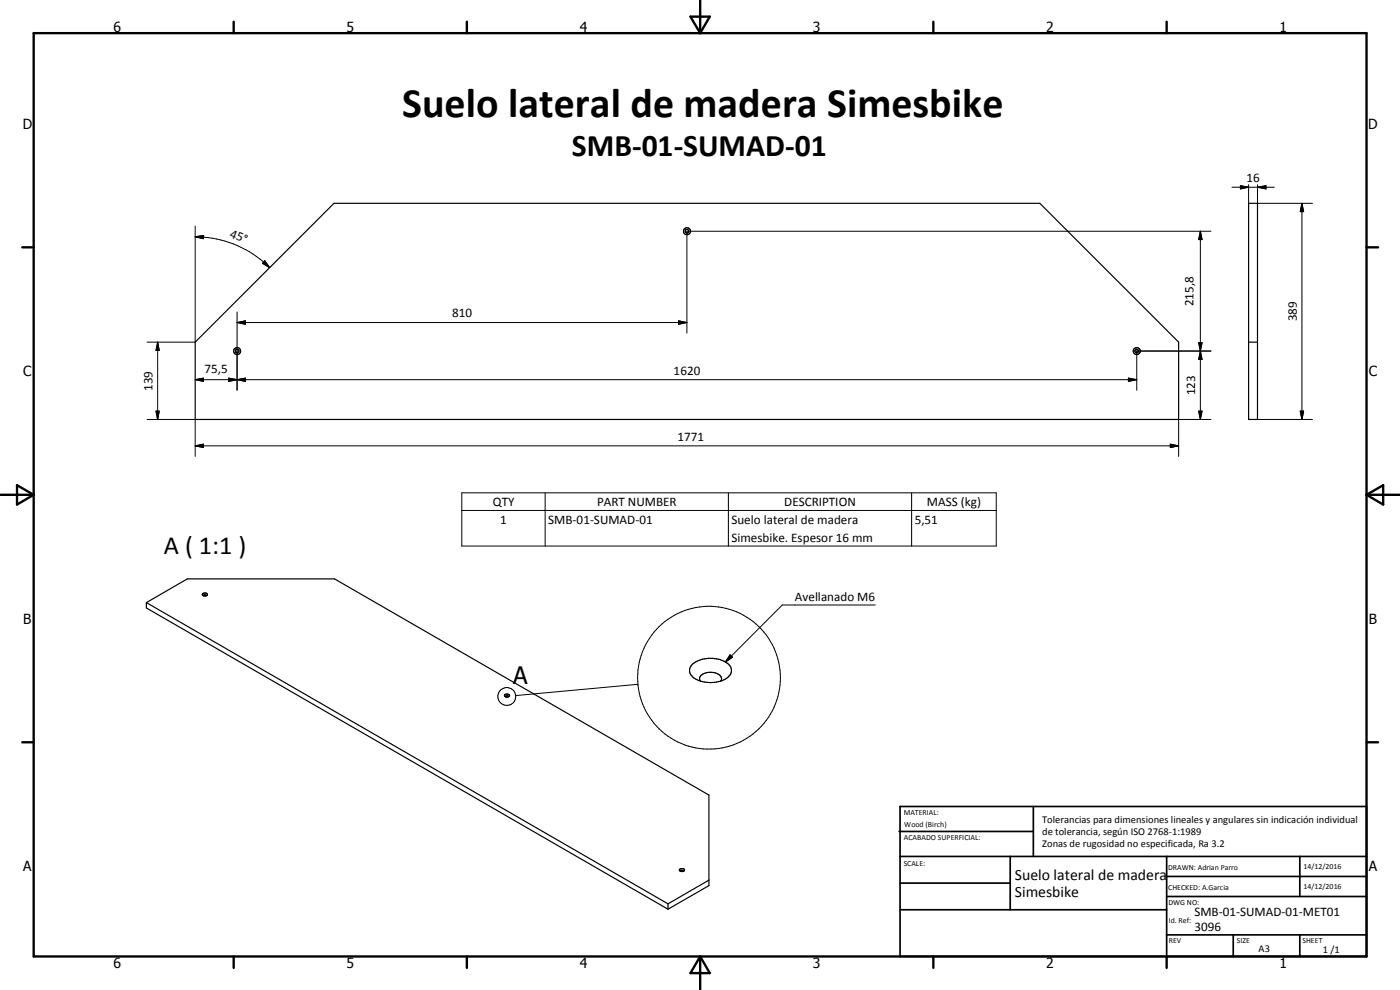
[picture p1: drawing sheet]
<svg xmlns="http://www.w3.org/2000/svg" width="420mm" height="297mm" viewBox="0 0 420 297" stroke-linecap="round" stroke-linejoin="round" font-family="sans-serif">
<g fill="none" stroke="#000" stroke-width=".35">
<path d="M374.7 61h2.7v64.9h-2.7zM58.6 102.7l41.6-41.7h211.9l41.6 41.7v23.2h-295.1zM374.7 102.7h2.7M60.8 178.2a.89 .89 0 0 1 1.5 .2 .78 .78 0 0 1-.9 .5 .78 .78 0 0 1-.6-.7zM61.1 178.6v.2M61.2 178.6l.3-.2 .4 .4M61.2 178.6h-.1M43.9 180.8l156.6 90.4M43.9 180.8v1.6l156.6 90.4M43.9 180.8l12.3-7.1h44.2l112.4 64.8v27.2l-12.3 7.1M207.7 199.4a8.8 8.8 0 0 1 11.4 .4 2.78 2.78 0 0 1-1.9 4.2 9.1 9.1 0 0 1-9.5-1.1 2.32 2.32 0 0 1 0-3.5zM151.5 208.4a.89 .89 0 0 1 1.4 .5 .79 .79 0 0 1-.9 .3 .79 .79 0 0 1-.5-.8z"/>
<path d="M151.8 209.1l.1-.3h.6l.1 .3M210.2 204.3a1.52 1.52 0 0 1 1.2-2.2 4.3 4.3 0 0 1 5 1l.2 .5-.3 .7M200.5 271.2v1.6M204 260.8a.87 .87 0 0 1 1.4 .3 .85 .85 0 0 1-.8 .4 .85 .85 0 0 1-.7-.6zM204.3 261.5l-.1-.1a.42 .42 0 0 1 .5-.3 .42 .42 0 0 1 .4 .4M212.8 264.1l-12.3 7.1"/>
<circle cx="206.1" cy="69.4" r=".55"/>
<circle cx="206.2" cy="69.4" r="1.06"/>
<circle cx="71.2" cy="105.3" r="1.05"/>
<circle cx="71.2" cy="105.3" r=".55"/>
<circle cx="341.1" cy="105.3" r=".54"/>
<circle cx="341.2" cy="105.3" r="1.05"/>
</g>
<g fill="none" stroke="#000" stroke-width=".71">
<path d="M10.1 9.9h400v277.1h-400zM70.1 6.5v3.4M140.1 6.5v3.4M207.2 5h5.8l-2.9 4.9zM210.1 0v9.9M280.1 6.5v3.4M350.1 6.5v3.4M6.7 74.2h3.4M410.1 74.2h3.5M.1 148.5h10M5.1 145.6l5 2.9-5 2.9zM410.1 148.5h10"/>
<path d="M410.1 148.5l5-2.9v5.8zM6.7 222.7h3.4M410.1 222.7h3.5M70.1 287v3.4M140.1 287v3.4M210.1 287v10M210.1 287l2.9 5h-5.8zM280.1 287v3.4M350.1 287v3.4"/>
</g>
<g fill="none" stroke="#000" stroke-width=".51">
<path d="M269.8 249.5h40.3M270.1 242h140v45h-140zM270.1 257h140M303.2 257v16M310.1 242v15M350.1 257v30M390.1 257v12M270.1 265h33.1M270.1 273h80M350.1 269h60M350.1 263h60M350.1 280.5h60"/>
<path d="M370.1 280.5v6.5M390.1 280.5v6.5"/>
</g>
<g fill="none" stroke="#000" stroke-width=".3">
<path d="M369.7 56.2h12.7M372.3 55.7l2.4 .5-2.4 .5zM374.7 55.4v5.6M377.4 56.2l2.5-.5v1zM377.4 55.4v5.6h16.5M58.6 71l2.5-.3-.1 .9zM58.6 67.9v34.8h-14.5M58.6 71a31.6 31.6 0 0 1 22.3 9.3M79.4 78.2l1.5 2.1-2.1-1.3zM360.2 69.4l.6 2.5h-1.1zM360.2 69.4v56.5M363.4 69.4h-157.2v30.5"/>
<path d="M390.7 61l.5 2.5h-1zM390.7 61v64.9M71.2 96.8l2.4-.5v1zM71.2 93.6v23.5M71.2 96.8h135M203.7 96.3l2.5 .5-2.5 .5zM47.3 102.7l.5 2.5h-1zM47.3 102.7v23.2M58.6 113.9l2.5-.4v.9zM58.6 113.9h282.6M68.7 113.5l2.5 .4-2.5 .5zM71.2 113.9l2.4-.4v.9z"/>
<path d="M338.7 113.5l2.5 .4-2.5 .5zM359.7 102.8h1.1l-.6 2.5zM359.7 102.8l1.1 5h-1.1l1.1-5zM360.2 105.3l.6 2.5h-1.1zM363.4 105.3h-22.2v11.8M44.1 125.9h14.5v11M46.8 123.4h1l-.5 2.5zM58.6 133.8l2.5-.5v1zM58.6 133.8h295.1M351.2 133.3l2.5 .5-2.5 .5zM359.7 123.4h1.1l-.6 2.5zM363.4 125.9h-9.7v11"/>
<path d="M377.4 125.9h16.5M390.2 123.4h1l-.5 2.5zM138.6 147.9h160.4v15.9h-160.4zM138.6 153.2h160.4M163.6 147.9v15.9M218.6 147.9v15.9M273.6 147.9v15.9M219.1 196.5l.7 .7-2.1 1.4zM262.7 181.5h-27.9l-17.1 17.1M191.5 205.3l-36.7 3.4"/>
<circle cx="152.1" cy="209" r="2.67"/>
<circle cx="212.8" cy="203.4" r="21.4"/>
</g>
<g fill="#000">
<path d="M372.3 55.7l2.4 .5-2.4 .5zM377.4 56.2l2.5-.5v1zM58.6 71l2.5-.3-.1 .9zM79.4 78.2l1.5 2.1-2.1-1.3zM360.2 69.4l.6 2.5h-1.1zM390.7 61l.5 2.5h-1zM71.2 96.8l2.4-.5v1zM203.7 96.3l2.5 .5-2.5 .5zM47.3 102.7l.5 2.5h-1zM58.6 113.9l2.5-.4v.9zM68.7 113.5l2.5 .4-2.5 .5zM71.2 113.9l2.4-.4v.9z"/>
<path d="M338.7 113.5l2.5 .4-2.5 .5zM359.7 102.8h1.1l-.6 2.5zM360.2 105.3l.6 2.5h-1.1zM46.8 123.4h1l-.5 2.5zM58.6 133.8l2.5-.5v1zM351.2 133.3l2.5 .5-2.5 .5zM359.7 123.4h1.1l-.6 2.5zM390.2 123.4h1l-.5 2.5zM219.1 196.5l.7 .7-2.1 1.4z"/>
</g>
<text font-size="12.6" x="120.7" y="35.1">Suelo lateral de madera Simesbike</text>
<text font-size="9.4" x="171.7" y="46.8">SMB-01-SUMAD-01</text>
<text font-size="7.9" x="49.2" y="166.2">A ( 1:1 )</text>
<text font-size="7.2" x="154" y="205.1">A</text>
<g font-size="4.7">
<text x="304.6" y="263.9">Suelo lateral de madera</text>
<text x="304.6" y="269.3">Simesbike</text>
</g>
<g font-size="4.2">
<text x="34" y="9.6">6</text>
<text x="104" y="9.6">5</text>
<text x="174" y="9.6">4</text>
<text x="244" y="9.6">3</text>
<text x="314" y="9.6">2</text>
<text x="384" y="9.6">1</text>
<text x="6.8" y="38.7">D</text>
<text x="410.6" y="38.7">D</text>
<text x="7" y="112.9">C</text>
<text x="410.8" y="112.9">C</text>
<text x="7" y="187.1">B</text>
<text x="410.8" y="187.1">B</text>
<text x="7" y="261.4">A</text>
<text x="410.8" y="261.4">A</text>
<text x="34" y="290.4">6</text>
<text x="104" y="290.4">5</text>
<text x="174" y="290.4">4</text>
<text x="244" y="290.4">3</text>
<text x="314" y="290.4">2</text>
<text x="384" y="290.4">1</text>
</g>
<g font-size="3.9">
<text x="374.1" y="54.7">16</text>
<text x="68.8" y="71" transform="rotate(22 68.8 71)">45°</text>
<text x="135.7" y="95.2">810</text>
<text x="358.2" y="91.9" transform="rotate(-90 358.2 91.9)">215,8</text>
<text x="389.2" y="96.4" transform="rotate(-90 389.2 96.4)">389</text>
<text x="61.4" y="111.9">75,5</text>
<text x="202.2" y="112.4">1620</text>
<text x="45.8" y="117.3" transform="rotate(-90 45.8 117.3)">139</text>
<text x="358.7" y="118.6" transform="rotate(-90 358.7 118.6)">123</text>
<text x="203.4" y="132.3">1771</text>
<text x="147.9" y="151.8">QTY</text>
<text x="179.2" y="151.8">PART NUMBER</text>
<text x="235.4" y="151.8">DESCRIPTION</text>
<text x="278.2" y="151.9">MASS (kg)</text>
<text x="150.1" y="157.1">1</text>
<text x="164.5" y="157.1">SMB-01-SUMAD-01</text>
<text x="219.5" y="157.2">Suelo lateral de madera</text>
<text x="274.5" y="157.1">5,51</text>
<text x="219.5" y="162.5">Simesbike. Espesor 16 mm</text>
<text x="238.6" y="180.5">Avellanado M6</text>
<text x="358.5" y="275">SMB-01-SUMAD-01-MET01</text>
<text x="358.5" y="279.4">3096</text>
</g>
<g font-size="3.1">
<text x="312.7" y="246.8">Tolerancias para dimensiones lineales y angulares sin indicación individual</text>
<text x="312.7" y="250.4">de tolerancia, según ISO 2768-1:1989</text>
<text x="312.7" y="254">Zonas de rugosidad no especificada, Ra 3.2</text>
<text x="377.7" y="285.6">A3</text>
<text x="397" y="285.9">1 /1</text>
</g>
<g font-size="2.4">
<text x="271.2" y="244.4">MATERIAL:</text>
<text x="271.3" y="252">ACABADO SUPERFICIAL:</text>
<text x="271.4" y="248">Wood (Birch)</text>
<text x="271.2" y="259.7">SCALE:</text>
<text x="350.6" y="261">DRAWN: Adrian Parro</text>
<text x="391.2" y="260.6">14/12/2016</text>
<text x="350.6" y="267">CHECKED: A.Garcia</text>
<text x="391.2" y="266.7">14/12/2016</text>
<text x="350.6" y="271.4">DWG NO:</text>
<text x="350.8" y="276.9">Id. Ref:</text>
<text x="350.8" y="282.8">REV</text>
<text x="371.2" y="282.9">SIZE</text>
<text x="390.9" y="282.9">SHEET</text>
</g>
</svg>
